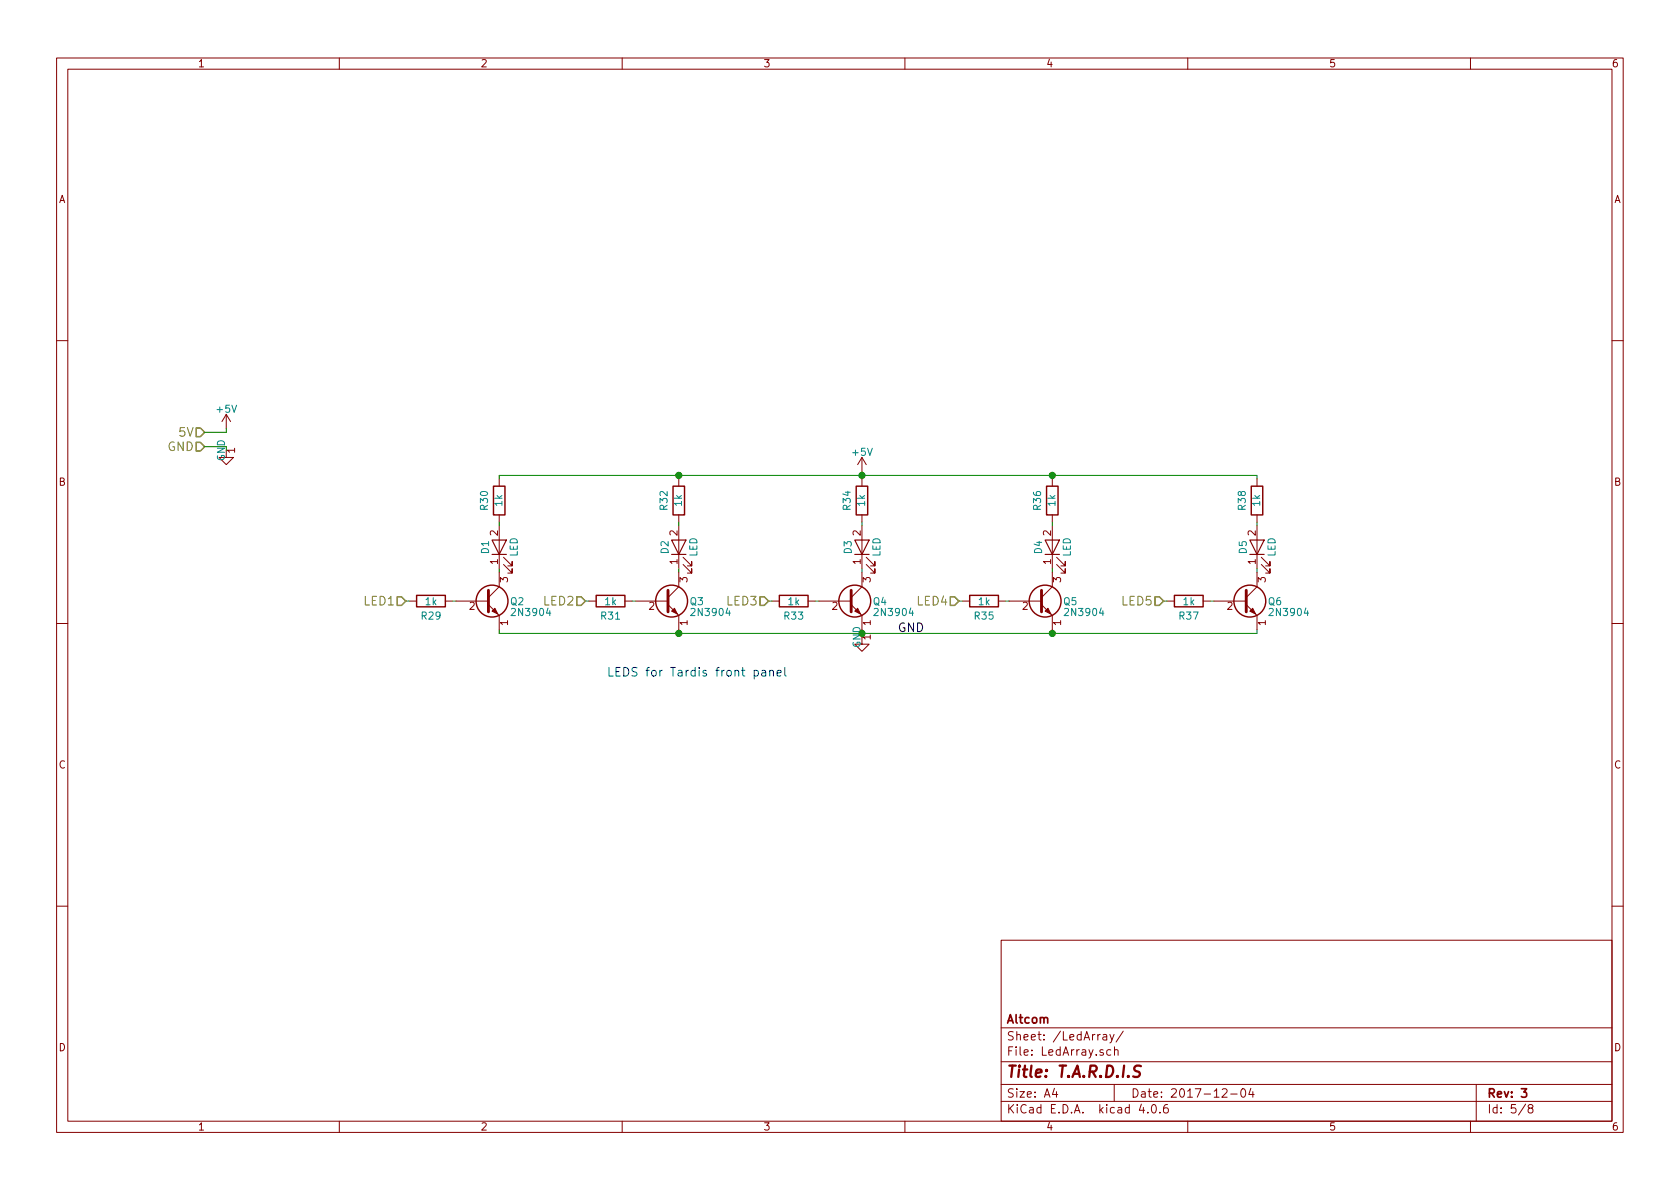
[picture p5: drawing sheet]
EESchema Schematic File Version 2
LIBS:Tardis-rescue
LIBS:power
LIBS:device
LIBS:transistors
LIBS:conn
LIBS:linear
LIBS:regul
LIBS:74xx
LIBS:cmos4000
LIBS:adc-dac
LIBS:memory
LIBS:xilinx
LIBS:microcontrollers
LIBS:dsp
LIBS:microchip
LIBS:analog_switches
LIBS:motorola
LIBS:texas
LIBS:intel
LIBS:audio
LIBS:interface
LIBS:digital-audio
LIBS:philips
LIBS:display
LIBS:cypress
LIBS:siliconi
LIBS:opto
LIBS:atmel
LIBS:contrib
LIBS:valves
LIBS:Tardis
LIBS:Tardis-cache
EELAYER 25 0
EELAYER END
$Descr A4 11693 8268
encoding utf-8
Sheet 5 8
Title "T.A.R.D.I.S"
Date "2017-12-04"
Rev "3"
Comp "Altcom"
Comment1 ""
Comment2 ""
Comment3 ""
Comment4 ""
$EndDescr
$Comp
L LED D5
U 1 1
P 8750 3800
F 0 "D5" H 8750 3900 50  0000 C CNN
F 1 "LED" H 8750 3700 50  0000 C CNN
F 2 "LEDs:LED_D5.0mm" H 8750 3800 50  0001 C CNN
F 3 "" H 8750 3800 50  0001 C CNN
	1    8750 3800
	0    -1   -1   0   
$EndComp
$Comp
L R R38
U 1 1
P 8750 3475
F 0 "R38" V 8850 3475 50  0000 C CNN
F 1 "1k" V 8750 3475 50  0000 C CNN
F 2 "Resistors_SMD:R_0603_HandSoldering" V 8680 3475 50  0001 C CNN
F 3 "" H 8750 3475 50  0001 C CNN
	1    8750 3475
	-1   0    0    1   
$EndComp
$Comp
L R R37
U 1 1
P 8275 4175
F 0 "R37" V 8375 4175 50  0000 C CNN
F 1 "1k" V 8275 4175 50  0000 C CNN
F 2 "Resistors_SMD:R_0603_HandSoldering" V 8205 4175 50  0001 C CNN
F 3 "" H 8275 4175 50  0001 C CNN
	1    8275 4175
	0    1    1    0   
$EndComp
Wire Wire Line
	8750 3975 8750 3950
Wire Wire Line
	8125 4175 8100 4175
Wire Wire Line
	8425 4175 8450 4175
Wire Wire Line
	8750 3625 8750 3650
$Comp
L LED D4
U 1 1
P 7325 3800
F 0 "D4" H 7325 3900 50  0000 C CNN
F 1 "LED" H 7325 3700 50  0000 C CNN
F 2 "LEDs:LED_D5.0mm" H 7325 3800 50  0001 C CNN
F 3 "" H 7325 3800 50  0001 C CNN
	1    7325 3800
	0    -1   -1   0   
$EndComp
$Comp
L R R36
U 1 1
P 7325 3475
F 0 "R36" V 7425 3475 50  0000 C CNN
F 1 "1k" V 7325 3475 50  0000 C CNN
F 2 "Resistors_SMD:R_0603_HandSoldering" V 7255 3475 50  0001 C CNN
F 3 "" H 7325 3475 50  0001 C CNN
	1    7325 3475
	-1   0    0    1   
$EndComp
$Comp
L R R35
U 1 1
P 6850 4175
F 0 "R35" V 6950 4175 50  0000 C CNN
F 1 "1k" V 6850 4175 50  0000 C CNN
F 2 "Resistors_SMD:R_0603_HandSoldering" V 6780 4175 50  0001 C CNN
F 3 "" H 6850 4175 50  0001 C CNN
	1    6850 4175
	0    1    1    0   
$EndComp
Wire Wire Line
	7325 3975 7325 3950
Wire Wire Line
	6700 4175 6675 4175
Wire Wire Line
	7000 4175 7025 4175
Wire Wire Line
	7325 3625 7325 3650
$Comp
L LED D3
U 1 1
P 6000 3800
F 0 "D3" H 6000 3900 50  0000 C CNN
F 1 "LED" H 6000 3700 50  0000 C CNN
F 2 "LEDs:LED_D5.0mm" H 6000 3800 50  0001 C CNN
F 3 "" H 6000 3800 50  0001 C CNN
	1    6000 3800
	0    -1   -1   0   
$EndComp
$Comp
L R R34
U 1 1
P 6000 3475
F 0 "R34" V 6100 3475 50  0000 C CNN
F 1 "1k" V 6000 3475 50  0000 C CNN
F 2 "Resistors_SMD:R_0603_HandSoldering" V 5930 3475 50  0001 C CNN
F 3 "" H 6000 3475 50  0001 C CNN
	1    6000 3475
	-1   0    0    1   
$EndComp
$Comp
L R R33
U 1 1
P 5525 4175
F 0 "R33" V 5625 4175 50  0000 C CNN
F 1 "1k" V 5525 4175 50  0000 C CNN
F 2 "Resistors_SMD:R_0603_HandSoldering" V 5455 4175 50  0001 C CNN
F 3 "" H 5525 4175 50  0001 C CNN
	1    5525 4175
	0    1    1    0   
$EndComp
Wire Wire Line
	6000 3975 6000 3950
Wire Wire Line
	5375 4175 5350 4175
Wire Wire Line
	5675 4175 5700 4175
Wire Wire Line
	6000 3625 6000 3650
$Comp
L LED D2
U 1 1
P 4725 3800
F 0 "D2" H 4725 3900 50  0000 C CNN
F 1 "LED" H 4725 3700 50  0000 C CNN
F 2 "LEDs:LED_D5.0mm" H 4725 3800 50  0001 C CNN
F 3 "" H 4725 3800 50  0001 C CNN
	1    4725 3800
	0    -1   -1   0   
$EndComp
$Comp
L R R32
U 1 1
P 4725 3475
F 0 "R32" V 4825 3475 50  0000 C CNN
F 1 "1k" V 4725 3475 50  0000 C CNN
F 2 "Resistors_SMD:R_0603_HandSoldering" V 4655 3475 50  0001 C CNN
F 3 "" H 4725 3475 50  0001 C CNN
	1    4725 3475
	-1   0    0    1   
$EndComp
$Comp
L R R31
U 1 1
P 4250 4175
F 0 "R31" V 4350 4175 50  0000 C CNN
F 1 "1k" V 4250 4175 50  0000 C CNN
F 2 "Resistors_SMD:R_0603_HandSoldering" V 4180 4175 50  0001 C CNN
F 3 "" H 4250 4175 50  0001 C CNN
	1    4250 4175
	0    1    1    0   
$EndComp
Wire Wire Line
	4725 3975 4725 3950
Wire Wire Line
	4100 4175 4075 4175
Wire Wire Line
	4400 4175 4425 4175
Wire Wire Line
	4725 3625 4725 3650
$Comp
L LED D1
U 1 1
P 3475 3800
F 0 "D1" H 3475 3900 50  0000 C CNN
F 1 "LED" H 3475 3700 50  0000 C CNN
F 2 "LEDs:LED_D5.0mm" H 3475 3800 50  0001 C CNN
F 3 "" H 3475 3800 50  0001 C CNN
	1    3475 3800
	0    -1   -1   0   
$EndComp
$Comp
L R R30
U 1 1
P 3475 3475
F 0 "R30" V 3575 3475 50  0000 C CNN
F 1 "1k" V 3475 3475 50  0000 C CNN
F 2 "Resistors_SMD:R_0603_HandSoldering" V 3405 3475 50  0001 C CNN
F 3 "" H 3475 3475 50  0001 C CNN
	1    3475 3475
	-1   0    0    1   
$EndComp
$Comp
L R R29
U 1 1
P 3000 4175
F 0 "R29" V 3100 4175 50  0000 C CNN
F 1 "1k" V 3000 4175 50  0000 C CNN
F 2 "Resistors_SMD:R_0603_HandSoldering" V 2930 4175 50  0001 C CNN
F 3 "" H 3000 4175 50  0001 C CNN
	1    3000 4175
	0    1    1    0   
$EndComp
Wire Wire Line
	3475 3975 3475 3950
Wire Wire Line
	2850 4175 2825 4175
Wire Wire Line
	3150 4175 3175 4175
Wire Wire Line
	3475 3625 3475 3650
Text HLabel 8100 4175 0    60   Input ~ 0
LED5
Text HLabel 6675 4175 0    60   Input ~ 0
LED4
Text HLabel 5350 4175 0    60   Input ~ 0
LED3
Text HLabel 4075 4175 0    60   Input ~ 0
LED2
Text HLabel 2825 4175 0    60   Input ~ 0
LED1
Text Notes 4225 4700 0    60   ~ 0
LEDS for Tardis front panel
Text HLabel 1425 3100 0    60   Input ~ 0
GND
$Comp
L GND-RESCUE-Tardis #PWR057
U 1 1
P 1575 3125
F 0 "#PWR057" H 1575 2875 50  0001 C CNN
F 1 "GND" H 1575 2975 50  0001 C CNN
F 2 "" H 1575 3125 50  0001 C CNN
F 3 "" H 1575 3125 50  0001 C CNN
	1    1575 3125
	1    0    0    -1  
$EndComp
Wire Wire Line
	1425 3100 1575 3100
Wire Wire Line
	1575 3100 1575 3125
$Comp
L +5V #PWR058
U 1 1
P 1575 2975
F 0 "#PWR058" H 1575 2825 50  0001 C CNN
F 1 "+5V" H 1575 3115 50  0000 C CNN
F 2 "" H 1575 2975 50  0001 C CNN
F 3 "" H 1575 2975 50  0001 C CNN
	1    1575 2975
	1    0    0    -1  
$EndComp
Text HLabel 1425 3000 0    60   Input ~ 0
5V
Wire Wire Line
	1425 3000 1575 3000
Wire Wire Line
	1575 3000 1575 2975
$Comp
L +5V #PWR059
U 1 1
P 6000 3275
F 0 "#PWR059" H 6000 3125 50  0001 C CNN
F 1 "+5V" H 6000 3415 50  0000 C CNN
F 2 "" H 6000 3275 50  0001 C CNN
F 3 "" H 6000 3275 50  0001 C CNN
	1    6000 3275
	1    0    0    -1  
$EndComp
$Comp
L GND-RESCUE-Tardis #PWR060
U 1 1
P 6000 4425
F 0 "#PWR060" H 6000 4175 50  0001 C CNN
F 1 "GND" H 6000 4275 50  0001 C CNN
F 2 "" H 6000 4425 50  0001 C CNN
F 3 "" H 6000 4425 50  0001 C CNN
	1    6000 4425
	1    0    0    -1  
$EndComp
Wire Wire Line
	3475 3325 3475 3300
Wire Wire Line
	3475 3300 8750 3300
Wire Wire Line
	7325 3300 7325 3325
Wire Wire Line
	6000 3275 6000 3325
Connection ~ 6000 3300
Wire Wire Line
	4725 3325 4725 3300
Connection ~ 4725 3300
Wire Wire Line
	3475 4375 3475 4400
Wire Wire Line
	3475 4400 8750 4400
Wire Wire Line
	7325 4400 7325 4375
Wire Wire Line
	6000 4375 6000 4425
Connection ~ 6000 4400
Wire Wire Line
	4725 4375 4725 4400
Connection ~ 4725 4400
Wire Wire Line
	8750 4400 8750 4375
Connection ~ 7325 4400
Wire Wire Line
	8750 3300 8750 3325
Connection ~ 7325 3300
$Comp
L Q_NPN_EBC Q2
U 1 1
P 3375 4175
F 0 "Q2" H 3550 4175 50  0000 L CNN
F 1 "2N3904" H 3550 4100 50  0000 L CNN
F 2 "TO_SOT_Packages_THT:TO-92_Molded_Narrow" H 3575 4275 50  0001 C CNN
F 3 "" H 3375 4175 50  0001 C CNN
	1    3375 4175
	1    0    0    -1  
$EndComp
$Comp
L Q_NPN_EBC Q3
U 1 1
P 4625 4175
F 0 "Q3" H 4800 4175 50  0000 L CNN
F 1 "2N3904" H 4800 4100 50  0000 L CNN
F 2 "TO_SOT_Packages_THT:TO-92_Molded_Narrow" H 4825 4275 50  0001 C CNN
F 3 "" H 4625 4175 50  0001 C CNN
	1    4625 4175
	1    0    0    -1  
$EndComp
$Comp
L Q_NPN_EBC Q4
U 1 1
P 5900 4175
F 0 "Q4" H 6075 4175 50  0000 L CNN
F 1 "2N3904" H 6075 4100 50  0000 L CNN
F 2 "TO_SOT_Packages_THT:TO-92_Molded_Narrow" H 6100 4275 50  0001 C CNN
F 3 "" H 5900 4175 50  0001 C CNN
	1    5900 4175
	1    0    0    -1  
$EndComp
$Comp
L Q_NPN_EBC Q5
U 1 1
P 7225 4175
F 0 "Q5" H 7400 4175 50  0000 L CNN
F 1 "2N3904" H 7400 4100 50  0000 L CNN
F 2 "TO_SOT_Packages_THT:TO-92_Molded_Narrow" H 7425 4275 50  0001 C CNN
F 3 "" H 7225 4175 50  0001 C CNN
	1    7225 4175
	1    0    0    -1  
$EndComp
$Comp
L Q_NPN_EBC Q6
U 1 1
P 8650 4175
F 0 "Q6" H 8825 4175 50  0000 L CNN
F 1 "2N3904" H 8825 4100 50  0000 L CNN
F 2 "TO_SOT_Packages_THT:TO-92_Molded_Narrow" H 8850 4275 50  0001 C CNN
F 3 "" H 8650 4175 50  0001 C CNN
	1    8650 4175
	1    0    0    -1  
$EndComp
Text Label 6250 4400 0    60   ~ 0
GND
$EndSCHEMATC
